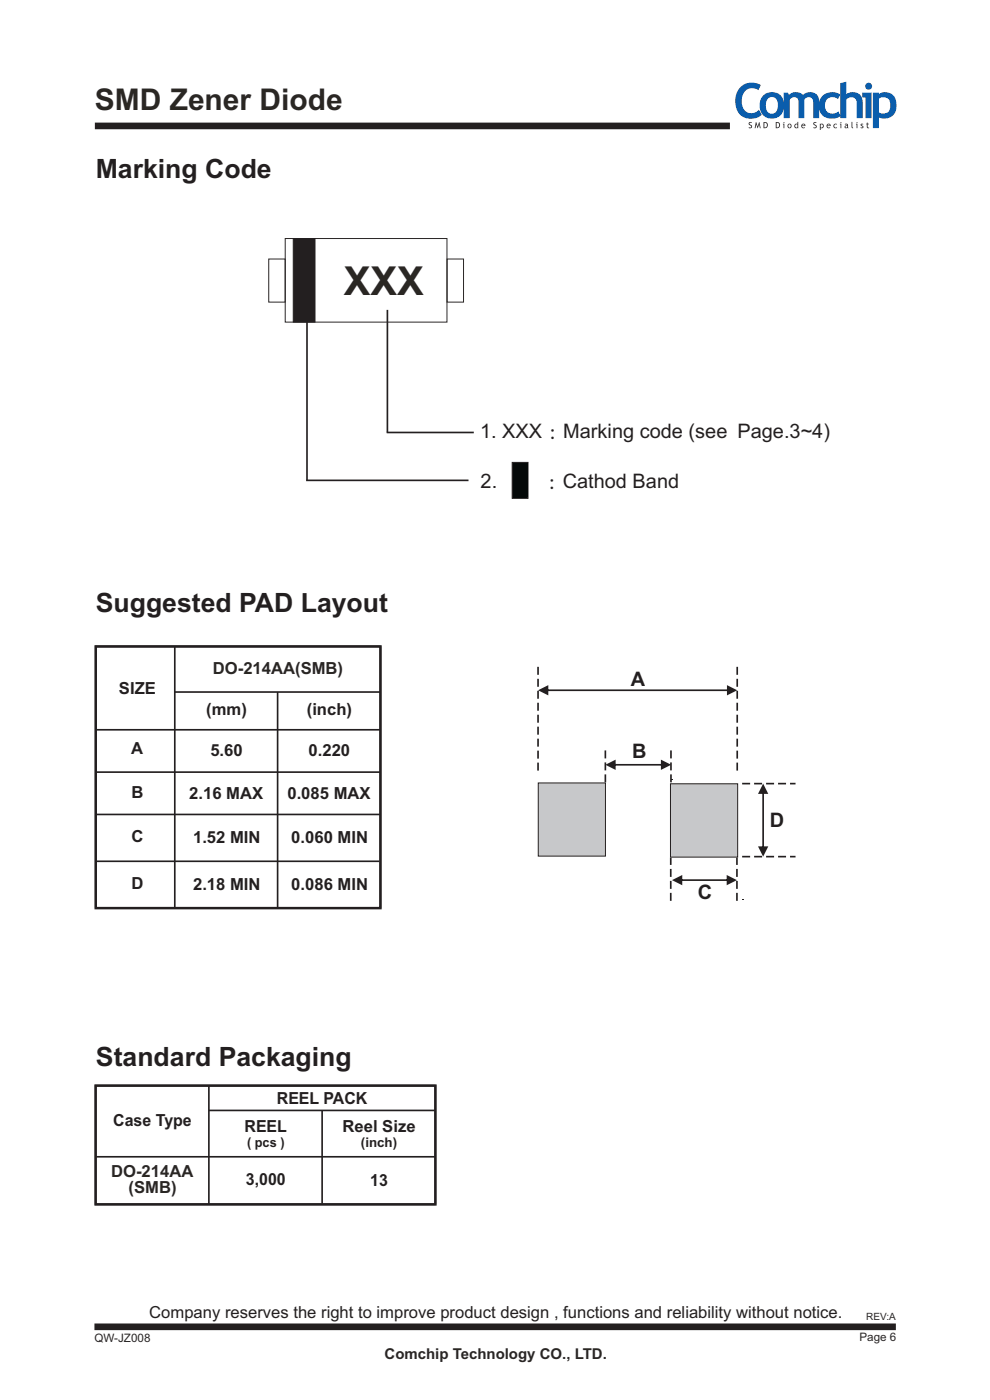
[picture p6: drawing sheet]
<svg xmlns="http://www.w3.org/2000/svg" width="210mm" height="297mm" viewBox="0 0 210 297" stroke-linecap="round" stroke-linejoin="round" font-family="sans-serif">
<path d="M20.1 26.7h134.7M20 281.5h170" fill="none" stroke="#231f20" stroke-width="1.4" stroke-linecap="butt"/>
<g fill="#0a5dac">
<path d="M157.3 18.3a3.7 3.7 0 0 1 4.1-.2l-.5 1a2.17 2.17 0 0 0-2.4-.2 2.17 2.17 0 0 0-1.1 2.1 2.32 2.32 0 0 0 2.3 3l.7-.3 .6-.4 .6 1a3.4 3.4 0 0 1-3.9 .6 3.4 3.4 0 0 1-1.7-3.5l.2-1.5 .4-.9z"/>
<path d="M166.2 19.7h.9l.3 .4a2.19 2.19 0 0 1 2.9 0 1.98 1.98 0 0 1 2.2-.4 1.98 1.98 0 0 1 1.3 1.8v3.6h-1.3v-3.4a.99 .99 0 0 0-.7-1.1 .99 .99 0 0 0-1.2 .6v3.9h-1.2v-3.6a.98 .98 0 0 0-.8-.9 .98 .98 0 0 0-1.1 .6v3.9h-1.3z"/>
<path d="M174.5 20.3a3.1 3.1 0 0 1 3.8-.2l-.6 .9a1.72 1.72 0 0 0-2.8 1.3 1.72 1.72 0 0 0 2.7 1.5l.2-.2 .5 1a3.1 3.1 0 0 1-4.4-.8 3.2 3.2 0 0 1 .6-3.5z"/>
<path d="M178.2 17.6l1.3-.3v2.7a2.12 2.12 0 0 1 2.3-.3 2.12 2.12 0 0 1 1.2 2v3.4h-1.3v-3.4a1.2 1.2 0 0 0-.9-1 1.2 1.2 0 0 0-1.3 .5v3.9h-1.3z"/>
<path d="M161.8 20.3a2.63 2.63 0 0 1 3.2-.5 2.63 2.63 0 0 1 1.3 3 2.62 2.62 0 0 1-3.1 2.3 2.62 2.62 0 0 1-2-3.2l.2-.9zM163 20.8a2.38 2.38 0 0 0 0 3.1 1.37 1.37 0 0 0 1.5-.1 1.37 1.37 0 0 0 .5-1.5 1.34 1.34 0 0 0-.4-1.4 1.34 1.34 0 0 0-1.4-.2z"/>
<path d="M183.5 18.3a.75 .75 0 0 1 1.5 0 .75 .75 0 0 1-1.5 0zM182.9 19.7h2v5.4h-1.3v-4.4h-.7z"/>
<path d="M185.2 19.7h1.2v.3a2.39 2.39 0 0 1 2.7-.1 2.39 2.39 0 0 1 1.1 2.5 2.59 2.59 0 0 1-3.8 2.5v2.3h-1.2zM186.4 21v2.8a1.59 1.59 0 0 0 2 0 1.59 1.59 0 0 0 .4-1.9 1.44 1.44 0 0 0-.9-1.2 1.44 1.44 0 0 0-1.5 .3z"/>
</g>
<g fill="#231f20">
<path d="M158.9 26l.6-.1-.1 .2h-.4v.3a.44 .44 0 0 1 .5 .5 .44 .44 0 0 1-.7 .2l.1-.1a.24 .24 0 0 0 .4 0 .24 .24 0 0 0-.2-.4l-.3-.3z"/>
<path d="M160.3 25.9l.4 .9 .4-.9 .3 1.3h-.2l-.2-.8-.3 .8-.3-.8-.1 .8h-.2z"/>
<path d="M172.6 26l.6-.1-.1 .2h-.4l.1 .3a.44 .44 0 0 1 .4 .5 .44 .44 0 0 1-.7 .2l.1-.1a.24 .24 0 0 0 .4 0 .24 .24 0 0 0-.1-.4l-.4-.3z"/>
<path d="M176.9 26.4l.5-.2 .2 .1-.1 .1a.34 .34 0 0 0-.5 .1 .34 .34 0 0 0 0 .5 .34 .34 0 0 0 .5 0l.1 .1a.5 .5 0 0 1-.7 0 .5 .5 0 0 1 0-.7z"/>
<path d="M180.6 25.9h.2v1l.2 .3-.3-.1z"/>
<path d="M182.6 26.3h.5v.2l-.3-.1v.2a.36 .36 0 0 1 .3 .4 .36 .36 0 0 1-.6 .1l.1-.1 .2 .1 .2-.2-.4-.3z"/>
<path d="M183.9 26h.1v.2h.3v.2h-.3v.5l.4 .3h-.4l-.1-.2v-.6h-.1z"/>
<path d="M162 25.9a.7 .7 0 0 1 .9 .6 .7 .7 0 0 1-.9 .7zM162.1 26.1v.9a.49 .49 0 0 0 .6-.5 .49 .49 0 0 0-.6-.4z"/>
<path d="M164.6 25.9a.7 .7 0 0 1 .9 .6 .7 .7 0 0 1-.9 .7zM164.7 26.1v.9a.49 .49 0 0 0 .6-.5 .49 .49 0 0 0-.6-.4z"/>
<path d="M166.2 26a.1 .1 0 0 1 .2 0 .1 .1 0 0 1-.2 0zM166.1 26.2h.3v1h-.2v-.8z"/>
<path d="M167 26.7a.5 .5 0 0 1 1 0 .5 .5 0 0 1-1 0zM167.3 26.5l-.1 .4 .3 .2a.32 .32 0 0 0 .2-.4 .32 .32 0 0 0-.4-.2z"/>
<path d="M168.6 26.4l.6-.1v-.4h.1v1.3l-.1-.1a.46 .46 0 0 1-.7-.1 .46 .46 0 0 1 .1-.6zM168.8 26.5l-.1 .4 .4 .1 .1-.5z"/>
<path d="M170.1 26.4a.42 .42 0 0 1 .5-.1 .42 .42 0 0 1 .2 .4h-.7l.2 .4 .4-.1 .1 .1a.5 .5 0 0 1-.7 0 .5 .5 0 0 1 0-.7zM170.2 26.4l-.1 .2h.6l-.2-.2z"/>
<path d="M173.9 26.2l.2 .1a.46 .46 0 0 1 .6 .4 .46 .46 0 0 1-.6 .4v.5h-.2zM174.1 26.5v.6a.34 .34 0 0 0 .5-.4 .34 .34 0 0 0-.4-.3z"/>
<path d="M175.5 26.4a.42 .42 0 0 1 .5-.1 .42 .42 0 0 1 .2 .4h-.7l.2 .4 .3-.1 .1 .1a.5 .5 0 0 1-.7 0 .5 .5 0 0 1 .1-.7zM175.6 26.4l-.1 .2h.5l-.1-.2z"/>
<path d="M178.3 26a.1 .1 0 0 1 .2 0 .1 .1 0 0 1-.2 0zM178.2 26.2h.3v1h-.2v-.8z"/>
<path d="M179.2 26.3a.42 .42 0 0 1 .7 .3l.1 .6-.3-.1-.3 .1a.33 .33 0 0 1-.2-.4 .33 .33 0 0 1 .4-.2h.1v-.2l-.4 .1zM179.4 26.8v.2h.3v-.3z"/>
<path d="M181.7 26a.1 .1 0 0 1 .2 0 .1 .1 0 0 1-.2 0zM181.6 26.2h.3v1h-.2v-.8z"/>
</g>
<path d="M108.6 98.1h3.4v7.6h-3.4z" fill-rule="evenodd" fill="#040808" stroke="#231f20" stroke-width=".21"/>
<path d="M65.1 67v34.9M82.2 65.7v26M82 91.7h18.5M64.9 101.9h34.5M20.1 230.3h72.3M20.3 230.3v25.2M44.3 230.4v25.1M44.3 235.6h48.1M68.3 235.6v19.7M92.4 230.2v25.3h-72.3M20.3 245.4h72.1" fill="none" stroke="#231f20" stroke-width=".35"/>
<path d="M20.3 230.3h72.1v25.2h-72.1z" fill="none" stroke="#231f20" stroke-width=".53"/>
<path d="M57 54.9h3.5v9.2h-3.5zM60.5 50.6h34.3v17.7h-34.3zM94.8 54.9h3.5v9.2h-3.5z" fill="none" stroke="#2a2723" stroke-width=".21"/>
<path d="M62.2 50.6h4.6v17.7h-4.6z" fill-rule="evenodd" fill="#231f20" stroke="#231f20" stroke-width=".21"/>
<path d="M160.5 171.1h8.3v3.1h-8.3z" fill-rule="evenodd" fill="#fff"/>
<path d="M157.4 166.2h11.4M157.4 181.7h11.4" fill="none" stroke="#231f20" stroke-width=".35" stroke-dasharray="1.7 .8" stroke-linecap="butt"/>
<path d="M160.8 179.6h2.2l-1.1 2.1zM161.7 168.3h.4v11.4h-.4zM161.9 166.2l1.1 2.2h-2.2z" fill="#231f20"/>
<path d="M114.2 166.1h14.2v15.5h-14.2z" fill-rule="evenodd" fill="#c7c8ca"/>
<path d="M114.2 166.1h14.2v15.5h-14.2z" fill="none" stroke="#231f20" stroke-width=".21"/>
<path d="M142.2 166.3h14.3v15.5h-14.3z" fill-rule="evenodd" fill="#c7c8ca"/>
<path d="M142.2 166.3h14.3v15.5h-14.3z" fill="none" stroke="#231f20" stroke-width=".21"/>
<path d="M142.3 165.4l.3 .1z" fill-rule="evenodd" fill="#231f20"/>
<path d="M128.4 166v-7.1M142.3 166v-7.1" fill="none" stroke="#231f20" stroke-width=".35" stroke-dasharray="1.7 .8" stroke-linecap="butt"/>
<path d="M157.6 190.8l.2 .1z" fill-rule="evenodd" fill="#231f20"/>
<path d="M142.3 191.1v-9.2M156.3 191.1v-9.2" fill="none" stroke="#231f20" stroke-width=".35" stroke-dasharray="1.7 .8" stroke-linecap="butt"/>
<g fill="#231f20">
<path d="M142.5 186.7l2.2-1.1v2.2zM144.6 186.5h9.7v.4h-9.7zM154.1 185.6l2.2 1.1-2.2 1.1z"/>
<path d="M128.4 162.2l2.2-1v2.1zM130.5 162.1h9.8v.3h-9.8zM140.2 161.2l2.2 1-2.2 1.1z"/>
</g>
<path d="M114.1 163.5v-22.8M156.4 163.5v-22.6" fill="none" stroke="#231f20" stroke-width=".35" stroke-dasharray="1.7 .8" stroke-linecap="butt"/>
<path d="M114.1 146.4l2.2-1.1v2.2zM116.2 146.3h38.1v.3h-38.1zM154.2 145.3l2.2 1.1-2.2 1.1z" fill="#231f20"/>
<path d="M20.3 137.1h60.4v55.6h-60.4z" fill="none" stroke="#231f20" stroke-width=".53"/>
<path d="M20.3 137.1h60.4M20.3 137v55.7h60.2M37.1 137.1v55.6M80.7 137.1v55.6M20.3 154.8h60.4M37.1 146.8h43.6M58.9 146.8v45.9M20.3 172.8h60.4M20.3 163.8h60.4M20.3 182.7h60.2" fill="none" stroke="#231f20" stroke-width=".35"/>
<text font-size="8.5" fill="#2a2723" x="73" y="62.5">XXX</text>
<text font-size="6.3" fill="#2a2723" x="20.1" y="23.4">SMD Zener Diode</text>
<g font-size="5.6" fill="#231f20">
<text x="20.3" y="37.7">Marking Code</text>
<text x="20.3" y="129.8">Suggested PAD Layout</text>
<text x="20.4" y="226.2">Standard Packaging</text>
</g>
<g font-size="4.2" fill="#231f20">
<text x="101.8" y="92.9">1. XXX : Marking code (see Page.3~4)</text>
<text x="102" y="103.5">2.</text>
<text x="116.1" y="103.5">: Cathod Band</text>
<text x="133.8" y="145.6">A</text>
<text x="134.1" y="160.8">B</text>
<text x="163.3" y="175.5">D</text>
<text x="148" y="190.8">C</text>
</g>
<g font-size="3.5" fill="#2a2723">
<text x="45.2" y="142.9">DO-214AA(SMB)</text>
<text x="23.6" y="249.6">DO-214AA</text>
<text x="27.3" y="253.1">(SMB)</text>
</g>
<g font-size="3.5" fill="#231f20">
<text x="25.2" y="147.2">SIZE</text>
<text x="43.8" y="151.7">(mm)</text>
<text x="65.1" y="151.7">(inch)</text>
<text x="27.8" y="160.1">A</text>
<text x="44.6" y="160.4">5.60</text>
<text x="65.5" y="160.4">0.220</text>
<text x="27.9" y="169.2">B</text>
<text x="40.1" y="169.6">2.16 MAX</text>
<text x="61" y="169.5">0.085 MAX</text>
<text x="27.9" y="178.6">C</text>
<text x="41" y="178.9">1.52 MIN</text>
<text x="61.8" y="178.9">0.060 MIN</text>
<text x="27.9" y="188.5">D</text>
<text x="41" y="188.8">2.18 MIN</text>
<text x="61.8" y="188.8">0.086 MIN</text>
<text x="24" y="238.8">Case Type</text>
<text x="58.7" y="234.2">REEL PACK</text>
<text x="51.9" y="240.1">REEL</text>
<text x="72.7" y="240.1">Reel Size</text>
<text x="52.2" y="251.5">3,000</text>
<text x="78.5" y="251.7">13</text>
<text x="31.7" y="279.7">Company reserves the right to improve product design , functions and reliability without notice.</text>
</g>
<text font-size="3.2" fill="#2a2723" x="81.6" y="288.3">Comchip Technology CO., LTD.</text>
<g font-size="2.8" fill="#231f20">
<text x="52.4" y="243.3">( pcs )</text>
<text x="76.6" y="243.3">(inch)</text>
</g>
<g font-size="2.5" fill="#2a2723">
<text x="20" y="284.6">QW-JZ008</text>
<text x="182.3" y="284.5">Page 6</text>
</g>
<text font-size="2.1" fill="#2a2723" x="183.8" y="280.1">REV:A</text>
</svg>
